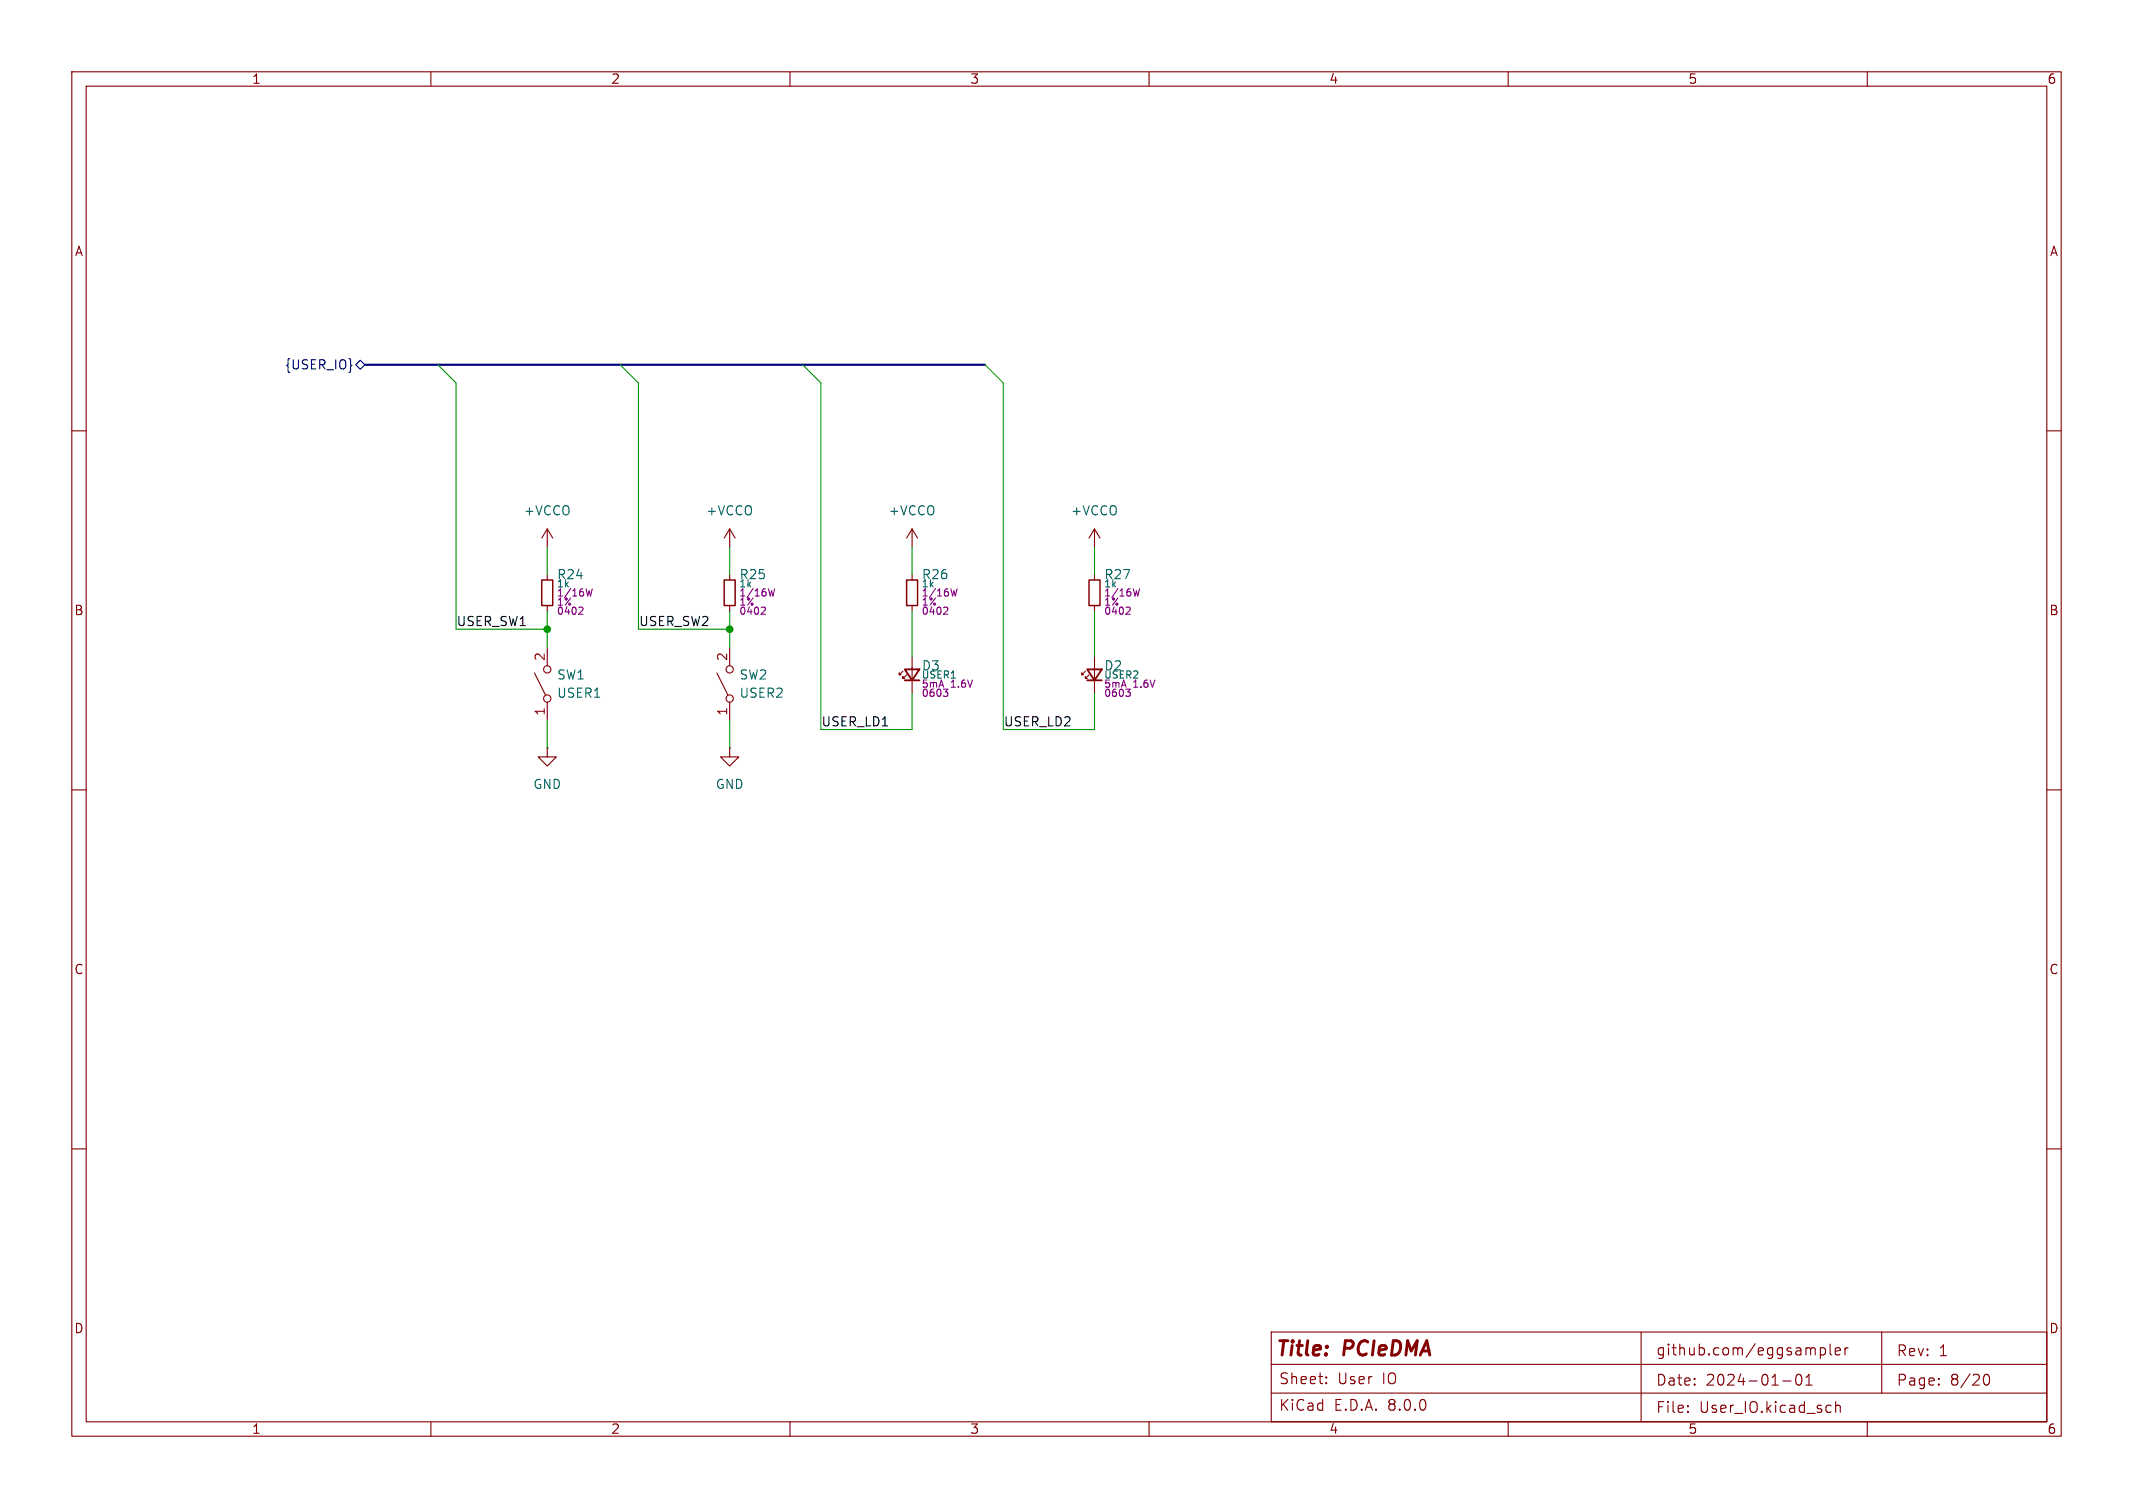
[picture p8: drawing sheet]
<svg xmlns="http://www.w3.org/2000/svg" width="297mm" height="210mm" viewBox="0 0 297 210" stroke-linecap="round" stroke-linejoin="round" font-family="sans-serif">
<g fill="none" stroke="#840000" stroke-width=".15">
<path d="M10 10h277v190h-277zM12 12h273v186h-273zM60 10v2M110 10v2M160 10v2M210 10v2M260 10v2M10 60h2M285 60h2M76.2 73.7l-.8 1.2M76.2 73.7v2.5M76.2 73.7l.8 1.2"/>
<path d="M101.6 73.7v2.5M101.6 73.7l-.8 1.2M101.6 73.7l.8 1.2M127 73.7v2.5M127 73.7l-.8 1.2M127 73.7l.8 1.2M152.4 73.7l-.8 1.2M152.4 73.7v2.5M152.4 73.7l.8 1.2M74.4 93.7l1.5 3.1M76.2 80v.8M76.2 84.3v.8"/>
<path d="M76.2 90.2v2.5M76.2 97.8v2.5M99.8 93.7l1.5 3.1M101.6 80v.8M101.6 84.3v.8M101.6 90.2v2.5M101.6 97.8v2.5M125.7 93.5l-.5 .5v-.3v.3h.3M126.2 94l-.5 .5v-.3v.3h.3M127 80v.8M127 84.3v.8M127 91.4v5.1"/>
<path d="M151.1 93.5l-.5 .5v-.3v.3h.3M151.6 94l-.5 .5v-.3v.3h.3M152.4 80v.8M152.4 84.3v.8M152.4 91.4v5.1M10 110h2M76.2 104.1v1.3h1.3l-1.3 1.3-1.3-1.3h1.3M76.2 104.1h.1M101.6 104.1v1.3h1.3l-1.3 1.3-1.3-1.3h1.3M101.6 104.1h.1M285 110h2M10 160h2"/>
<path d="M285 160h2M60 198v2M110 198v2M160 198v2M177 194h108M177 190h108M177 185.5h108v12.5h-108zM184.7 192.6v.1M184.7 192.6h-.1l.1 .1M184.7 191.8v.1M184.7 191.8h-.1l.1 .1M210 198v2"/>
<path d="M228.5 185.5v12.5M235 196.6h.1l-.1 .1M235 196.6v.1M235 195.8v.1M235 195.8h.1l-.1 .1M248.2 192.3h1.2M250.2 191.5a.36 .36 0 0 1 .3-.1 .36 .36 0 0 1 .3 .3 .77 .77 0 0 1-.4 1.2 .91 .91 0 0 1-.2-1.4zM251.5 192.9h.8M251.5 191.8l.4-.4v1.5M253.5 187.7v1.5M253.5 187.8l.4-.1 .3 .3v.4l-.2 .2-.1 .1-.4-.1M254.8 195.7l.2 .1"/>
<path d="M254.8 187.2v1.3l.2 .2M255 196.6l-.2 .1M255.5 188.2l.8-.2-.1-.2-.4-.1-.3 .2 .1 .7 .2 .1 .4-.1M255.6 195.8a.37 .37 0 0 1 .6 .1v.8M255.6 195.2v1.5M256.9 187.7v1M257.3 187.7l-.3 .1-.1 .2M260 198v2M262 185.5v8.5M270 192.8v.1M270 192v.1M276.2 192a.55 .55 0 0 1 .3-.6h.2a.94 .94 0 0 1 0 1.5h-.2a.55 .55 0 0 1-.3-.6"/>
<circle cx="76.2" cy="97.3" r=".51"/>
<circle cx="76.2" cy="93.2" r=".51"/>
<circle cx="101.6" cy="93.2" r=".51"/>
<circle cx="101.6" cy="97.3" r=".51"/>
</g>
<path d="M126 93.2h2l-1 1.5zM126 94.7h2M151.4 93.2h2l-1 1.5zM151.4 94.7h2" fill="none" stroke="#840000" stroke-width=".25"/>
<path d="M80.7 84.5l.4 .1 .1 .2-.6 .7h.6M82.5 82l-.3 1-.2-.7-.2 .7M106.1 84.5l.4 .1 .1 .2-.6 .7h.6M107.9 82l-.3 1-.2-.7-.2 .7M131.4 96h.6l-.4 .4 .3 .1 .1 .3-.2 .2h-.3M131.5 84.5l.4 .1 .1 .2-.6 .7h.6M133.3 82l-.3 1-.2-.7-.2 .7M156.8 96h.6l-.4 .4 .3 .1 .1 .3-.2 .2h-.3M156.9 84.5l.4 .1 .1 .2-.6 .7h.6M158.7 82l-.3 1-.2-.7-.2 .7" fill="none" stroke="#840084" stroke-width=".15"/>
<path d="M75.4 80.8h1.6v3.5h-1.6zM100.8 80.8h1.6v3.5h-1.6zM126.2 80.8h1.6v3.5h-1.6zM151.6 80.8h1.6v3.5h-1.6z" fill="none" stroke="#840000" stroke-width=".2"/>
<path d="M49.5 50.8l.7-.6 .6 .6-.6 .6z" fill="none" stroke="#000084" stroke-width=".15"/>
<path d="M50.8 50.8h86.4" fill="none" stroke="#000084" stroke-width=".3"/>
<g fill="none" stroke="#009600" stroke-width=".15">
<path d="M61 50.8l2.5 2.5v34.3h12.7M86.4 50.8l2.5 2.5v34.3h12.7M111.8 50.8l2.5 2.5v48.3h12.7v-5.1M137.2 50.8l2.5 2.5v48.3h12.7v-5.1M76.2 76.2v3.8M101.6 76.2v3.8M127 76.2v3.8M152.4 76.2v3.8M76.2 85.1v5.1M101.6 85.1v5.1M127 85.1v6.3M152.4 85.1v6.3"/>
<path d="M76.2 100.3v3.8M101.6 100.3v3.8"/>
</g>
<g fill="#009600" stroke="#009600" stroke-width=".15">
<circle cx="76.2" cy="87.6" r=".46"/>
<circle cx="101.6" cy="87.6" r=".46"/>
</g>
<g font-size="2.8" fill="#840000">
<text x="177.5" y="189.4">Title:</text>
<text x="187.2" y="189.4">PCIeDMA</text>
</g>
<g font-size="2.1" fill="#840000">
<text x="230.5" y="189">github.com/eggsampler</text>
<text x="264" y="189.1">Rev:</text>
<text x="269.9" y="189.1">1</text>
<text x="178" y="196.7">KiCad</text>
<text x="178" y="193">Sheet:</text>
<text x="185.7" y="196.7">E.D.A.</text>
<text x="186.2" y="193">User</text>
<text x="192.5" y="193">IO</text>
<text x="193.3" y="196.7">8.0.0</text>
<text x="230.5" y="193.2">Date:</text>
<text x="230.5" y="197">File:</text>
<text x="236.6" y="197">User_IO.kicad_sch</text>
<text x="237.5" y="193.2">2024-01-01</text>
<text x="264" y="193.2">Page:</text>
<text x="271.5" y="193.2">8/20</text>
</g>
<g font-size="1.8" fill="#840000">
<text x="35" y="11.9">1</text>
<text x="85" y="11.9">2</text>
<text x="135" y="11.9">3</text>
<text x="185" y="11.9">4</text>
<text x="235" y="11.9">5</text>
<text x="285" y="11.9">6</text>
<text x="10.3" y="35.9">A</text>
<text x="285.3" y="35.9">A</text>
<text x="10.3" y="85.9">B</text>
<text x="285.3" y="85.9">B</text>
<text x="10.3" y="135.9">C</text>
<text x="285.3" y="135.9">C</text>
<text x="10.3" y="185.9">D</text>
<text x="285.3" y="185.9">D</text>
<text x="35" y="199.9">1</text>
<text x="85" y="199.9">2</text>
<text x="135" y="199.9">3</text>
<text x="185" y="199.9">4</text>
<text x="235" y="199.9">5</text>
<text x="285" y="199.9">6</text>
</g>
<text font-size="1.8" fill="#000084" x="39.6" y="51.7">{USER_IO}</text>
<g font-size="1.8" fill="#006464">
<text x="72.8" y="72">+VCCO</text>
<text x="98.2" y="72">+VCCO</text>
<text x="123.6" y="72">+VCCO</text>
<text x="149" y="72">+VCCO</text>
<text x="77.5" y="80.9">R24</text>
<text x="102.9" y="80.9">R25</text>
<text x="128.3" y="80.9">R26</text>
<text x="153.7" y="80.9">R27</text>
<text x="77.5" y="94.8">SW1</text>
<text x="102.9" y="94.8">SW2</text>
<text x="128.3" y="93.6">D3</text>
<text x="153.7" y="93.6">D2</text>
<text x="77.5" y="97.4">USER1</text>
<text x="102.9" y="97.4">USER2</text>
<text x="74.2" y="110.1">GND</text>
<text x="99.6" y="110.1">GND</text>
</g>
<g font-size="1.8" fill="#0f0f0f">
<text x="63.5" y="87.3">USER_SW1</text>
<text x="88.9" y="87.3">USER_SW2</text>
<text x="114.3" y="101.3">USER_LD1</text>
<text x="139.7" y="101.3">USER_LD2</text>
</g>
<g font-size="1.8" fill="#a90000">
<text x="75.9" y="92.1" transform="rotate(-90 75.9 92.1)">2</text>
<text x="101.3" y="92.1" transform="rotate(-90 101.3 92.1)">2</text>
<text x="75.9" y="99.8" transform="rotate(-90 75.9 99.8)">1</text>
<text x="101.3" y="99.8" transform="rotate(-90 101.3 99.8)">1</text>
</g>
<g font-size="1.4" fill="#840084">
<text x="77.4" y="82">1k</text>
<text x="77.4" y="83.3">1/16W</text>
<text x="102.8" y="82">1k</text>
<text x="102.8" y="83.3">1/16W</text>
<text x="128.2" y="82">1k</text>
<text x="128.2" y="83.3">1/16W</text>
<text x="153.6" y="82">1k</text>
<text x="153.6" y="83.3">1/16W</text>
<text x="77.4" y="84.5">1%</text>
<text x="77.4" y="85.8">0402</text>
<text x="102.8" y="84.5">1%</text>
<text x="102.8" y="85.8">0402</text>
<text x="128.2" y="84.5">1%</text>
<text x="128.2" y="85.8">0402</text>
<text x="153.6" y="84.5">1%</text>
<text x="153.6" y="85.8">0402</text>
<text x="128.2" y="96">5mA</text>
<text x="132.4" y="96">1.6V</text>
<text x="153.6" y="96">5mA</text>
<text x="157.8" y="96">1.6V</text>
<text x="128.2" y="97.2">0603</text>
<text x="153.6" y="97.2">0603</text>
</g>
<g font-size="1.4" fill="#006464">
<text x="128.2" y="94.7">USER1</text>
<text x="153.6" y="94.7">USER2</text>
</g>
</svg>
